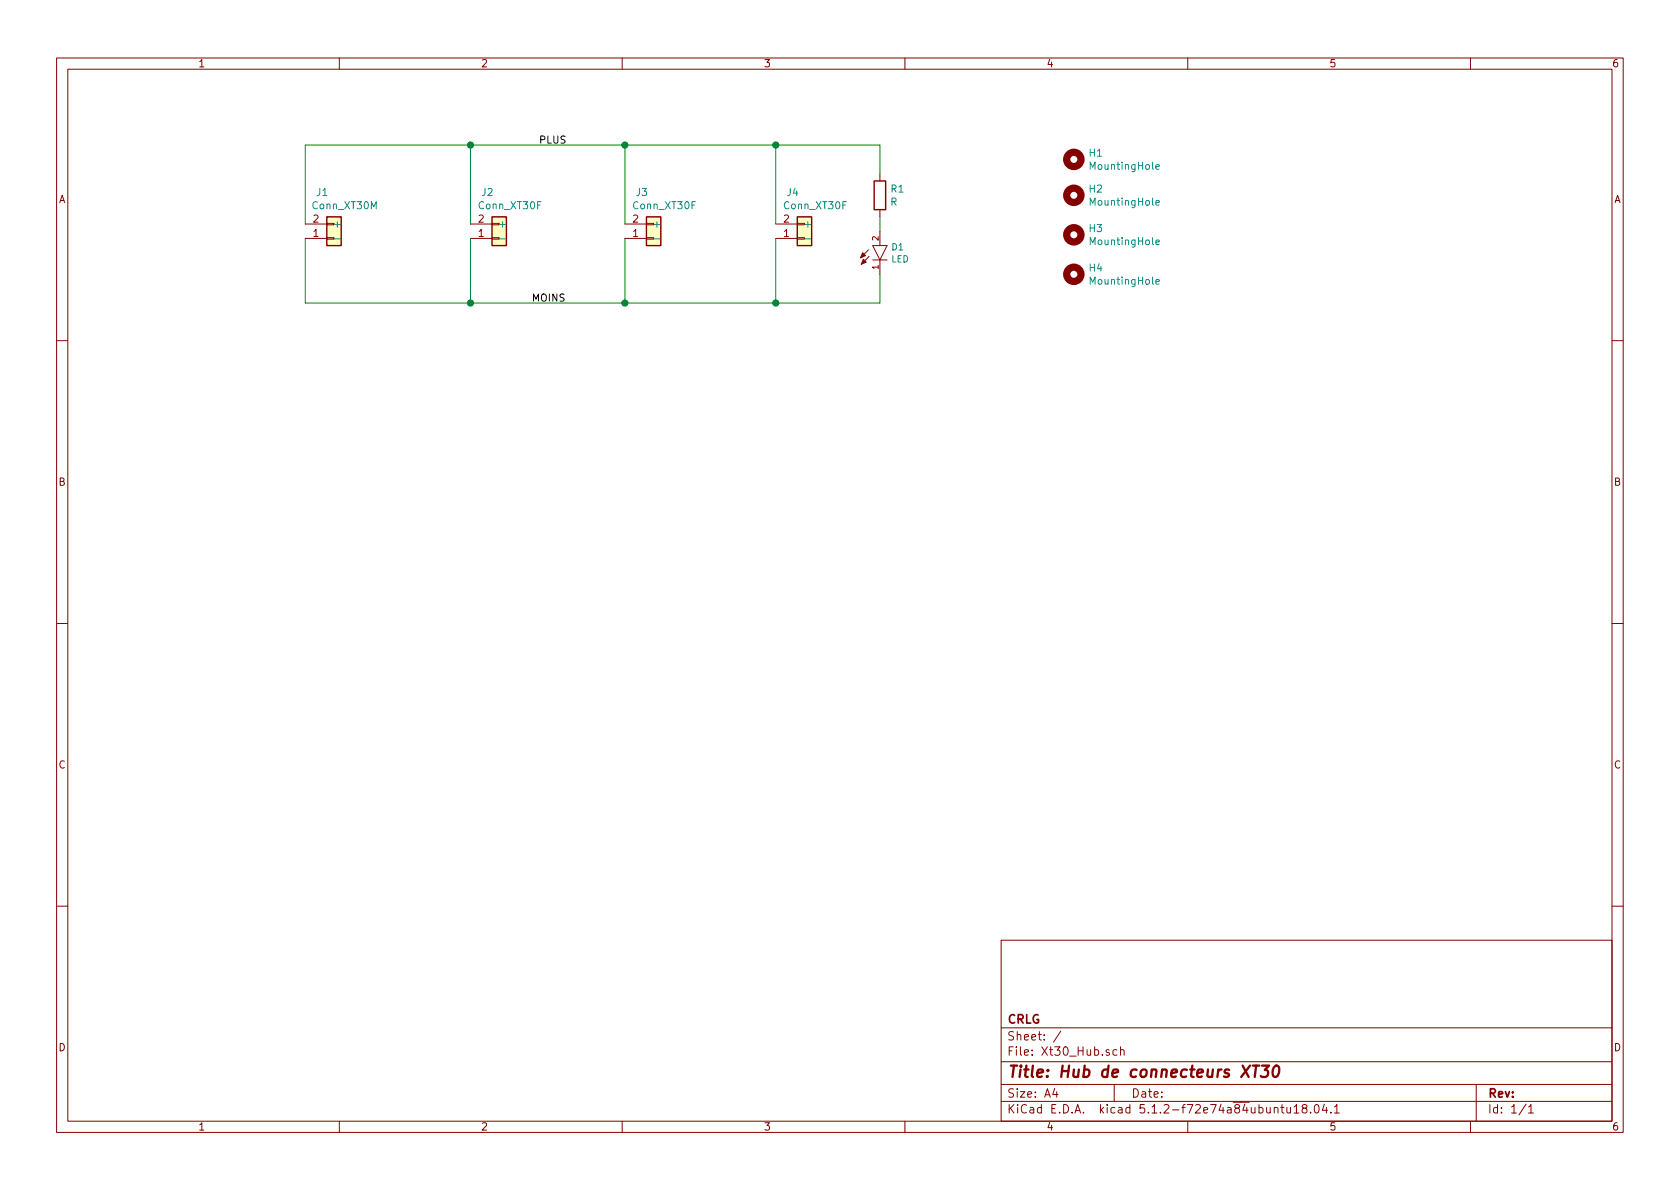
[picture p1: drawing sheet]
EESchema Schematic File Version 4
LIBS:Xt30_Hub-cache
EELAYER 29 0
EELAYER END
$Descr A4 11693 8268
encoding utf-8
Sheet 1 1
Title "Hub de connecteurs XT30"
Date ""
Rev ""
Comp "CRLG"
Comment1 ""
Comment2 ""
Comment3 ""
Comment4 ""
$EndDescr
$Comp
L CRLG-Connectors:Conn_XT30M J1
U 1 1
P 2325 1650
F 0 "J1" H 2243 1333 50  0000 C CNN
F 1 "Conn_XT30M" H 2400 1425 50  0000 C CNN
F 2 "XT30:AMASS_XT30UPB-M_1x02_P5.0mm_Vertical" H 2325 1650 50  0001 C CNN
F 3 "" H 2325 1650 50  0001 C CNN
	1    2325 1650
	1    0    0    1   
$EndComp
$Comp
L CRLG-Connectors:Conn_XT30F J2
U 1 1
P 3475 1650
F 0 "J2" H 3393 1333 50  0000 C CNN
F 1 "Conn_XT30F" H 3550 1425 50  0000 C CNN
F 2 "XT30:AMASS_XT30UPB-F_1x02_P5.0mm_Vertical" H 3475 1650 50  0001 C CNN
F 3 "" H 3475 1650 50  0001 C CNN
	1    3475 1650
	1    0    0    1   
$EndComp
$Comp
L CRLG-Connectors:Conn_XT30F J3
U 1 1
P 4550 1650
F 0 "J3" H 4468 1333 50  0000 C CNN
F 1 "Conn_XT30F" H 4625 1425 50  0000 C CNN
F 2 "XT30:AMASS_XT30UPB-F_1x02_P5.0mm_Vertical" H 4550 1650 50  0001 C CNN
F 3 "" H 4550 1650 50  0001 C CNN
	1    4550 1650
	1    0    0    1   
$EndComp
$Comp
L CRLG-Connectors:Conn_XT30F J4
U 1 1
P 5600 1650
F 0 "J4" H 5518 1333 50  0000 C CNN
F 1 "Conn_XT30F" H 5675 1425 50  0000 C CNN
F 2 "XT30:AMASS_XT30UPB-F_1x02_P5.0mm_Vertical" H 5600 1650 50  0001 C CNN
F 3 "" H 5600 1650 50  0001 C CNN
	1    5600 1650
	1    0    0    1   
$EndComp
Text Label 3700 2100 0    50   ~ 0
MOINS
Text Label 3750 1000 0    50   ~ 0
PLUS
$Comp
L Device:R R1
U 1 1
P 6125 1350
F 0 "R1" H 6195 1396 50  0000 L CNN
F 1 "R" H 6195 1305 50  0000 L CNN
F 2 "Resistor_SMD:R_1206_3216Metric" V 6055 1350 50  0001 C CNN
F 3 "~" H 6125 1350 50  0001 C CNN
	1    6125 1350
	1    0    0    -1  
$EndComp
$Comp
L CRLG-Passive:LED D1
U 1 1
P 6125 1700
F 0 "D1" H 6202 1692 45  0000 L CNN
F 1 "LED" H 6202 1608 45  0000 L CNN
F 2 "Diode_SMD:D_1206_3216Metric" V 5925 1700 20  0001 C CNN
F 3 "" H 6125 1700 50  0001 C CNN
	1    6125 1700
	1    0    0    -1  
$EndComp
Wire Wire Line
	2125 2100 3275 2100
Wire Wire Line
	3275 1650 3275 2100
Connection ~ 3275 2100
Wire Wire Line
	3275 2100 4350 2100
Wire Wire Line
	2125 1650 2125 2100
Wire Wire Line
	4350 1650 4350 2100
Connection ~ 4350 2100
Wire Wire Line
	4350 2100 5400 2100
Wire Wire Line
	5400 1650 5400 2100
Wire Wire Line
	5400 2100 6125 2100
Connection ~ 5400 2100
Wire Wire Line
	2125 1000 2125 1550
Wire Wire Line
	4350 1550 4350 1000
Connection ~ 4350 1000
Wire Wire Line
	4350 1000 5400 1000
Wire Wire Line
	5400 1550 5400 1000
Connection ~ 5400 1000
Wire Wire Line
	5400 1000 6125 1000
Wire Wire Line
	6125 1000 6125 1200
Wire Wire Line
	6125 1500 6125 1600
Wire Wire Line
	6125 1900 6125 2100
Wire Wire Line
	2125 1000 3275 1000
Wire Wire Line
	3275 1550 3275 1000
Connection ~ 3275 1000
Wire Wire Line
	3275 1000 4350 1000
$Comp
L Mechanical:MountingHole H1
U 1 1
P 7475 1100
F 0 "H1" H 7575 1146 50  0000 L CNN
F 1 "MountingHole" H 7575 1055 50  0000 L CNN
F 2 "MountingHole:MountingHole_2.5mm" H 7475 1100 50  0001 C CNN
F 3 "~" H 7475 1100 50  0001 C CNN
	1    7475 1100
	1    0    0    -1  
$EndComp
$Comp
L Mechanical:MountingHole H2
U 1 1
P 7475 1350
F 0 "H2" H 7575 1396 50  0000 L CNN
F 1 "MountingHole" H 7575 1305 50  0000 L CNN
F 2 "MountingHole:MountingHole_2.5mm" H 7475 1350 50  0001 C CNN
F 3 "~" H 7475 1350 50  0001 C CNN
	1    7475 1350
	1    0    0    -1  
$EndComp
$Comp
L Mechanical:MountingHole H3
U 1 1
P 7475 1625
F 0 "H3" H 7575 1671 50  0000 L CNN
F 1 "MountingHole" H 7575 1580 50  0000 L CNN
F 2 "MountingHole:MountingHole_2.5mm" H 7475 1625 50  0001 C CNN
F 3 "~" H 7475 1625 50  0001 C CNN
	1    7475 1625
	1    0    0    -1  
$EndComp
$Comp
L Mechanical:MountingHole H4
U 1 1
P 7475 1900
F 0 "H4" H 7575 1946 50  0000 L CNN
F 1 "MountingHole" H 7575 1855 50  0000 L CNN
F 2 "MountingHole:MountingHole_2.5mm" H 7475 1900 50  0001 C CNN
F 3 "~" H 7475 1900 50  0001 C CNN
	1    7475 1900
	1    0    0    -1  
$EndComp
$EndSCHEMATC
